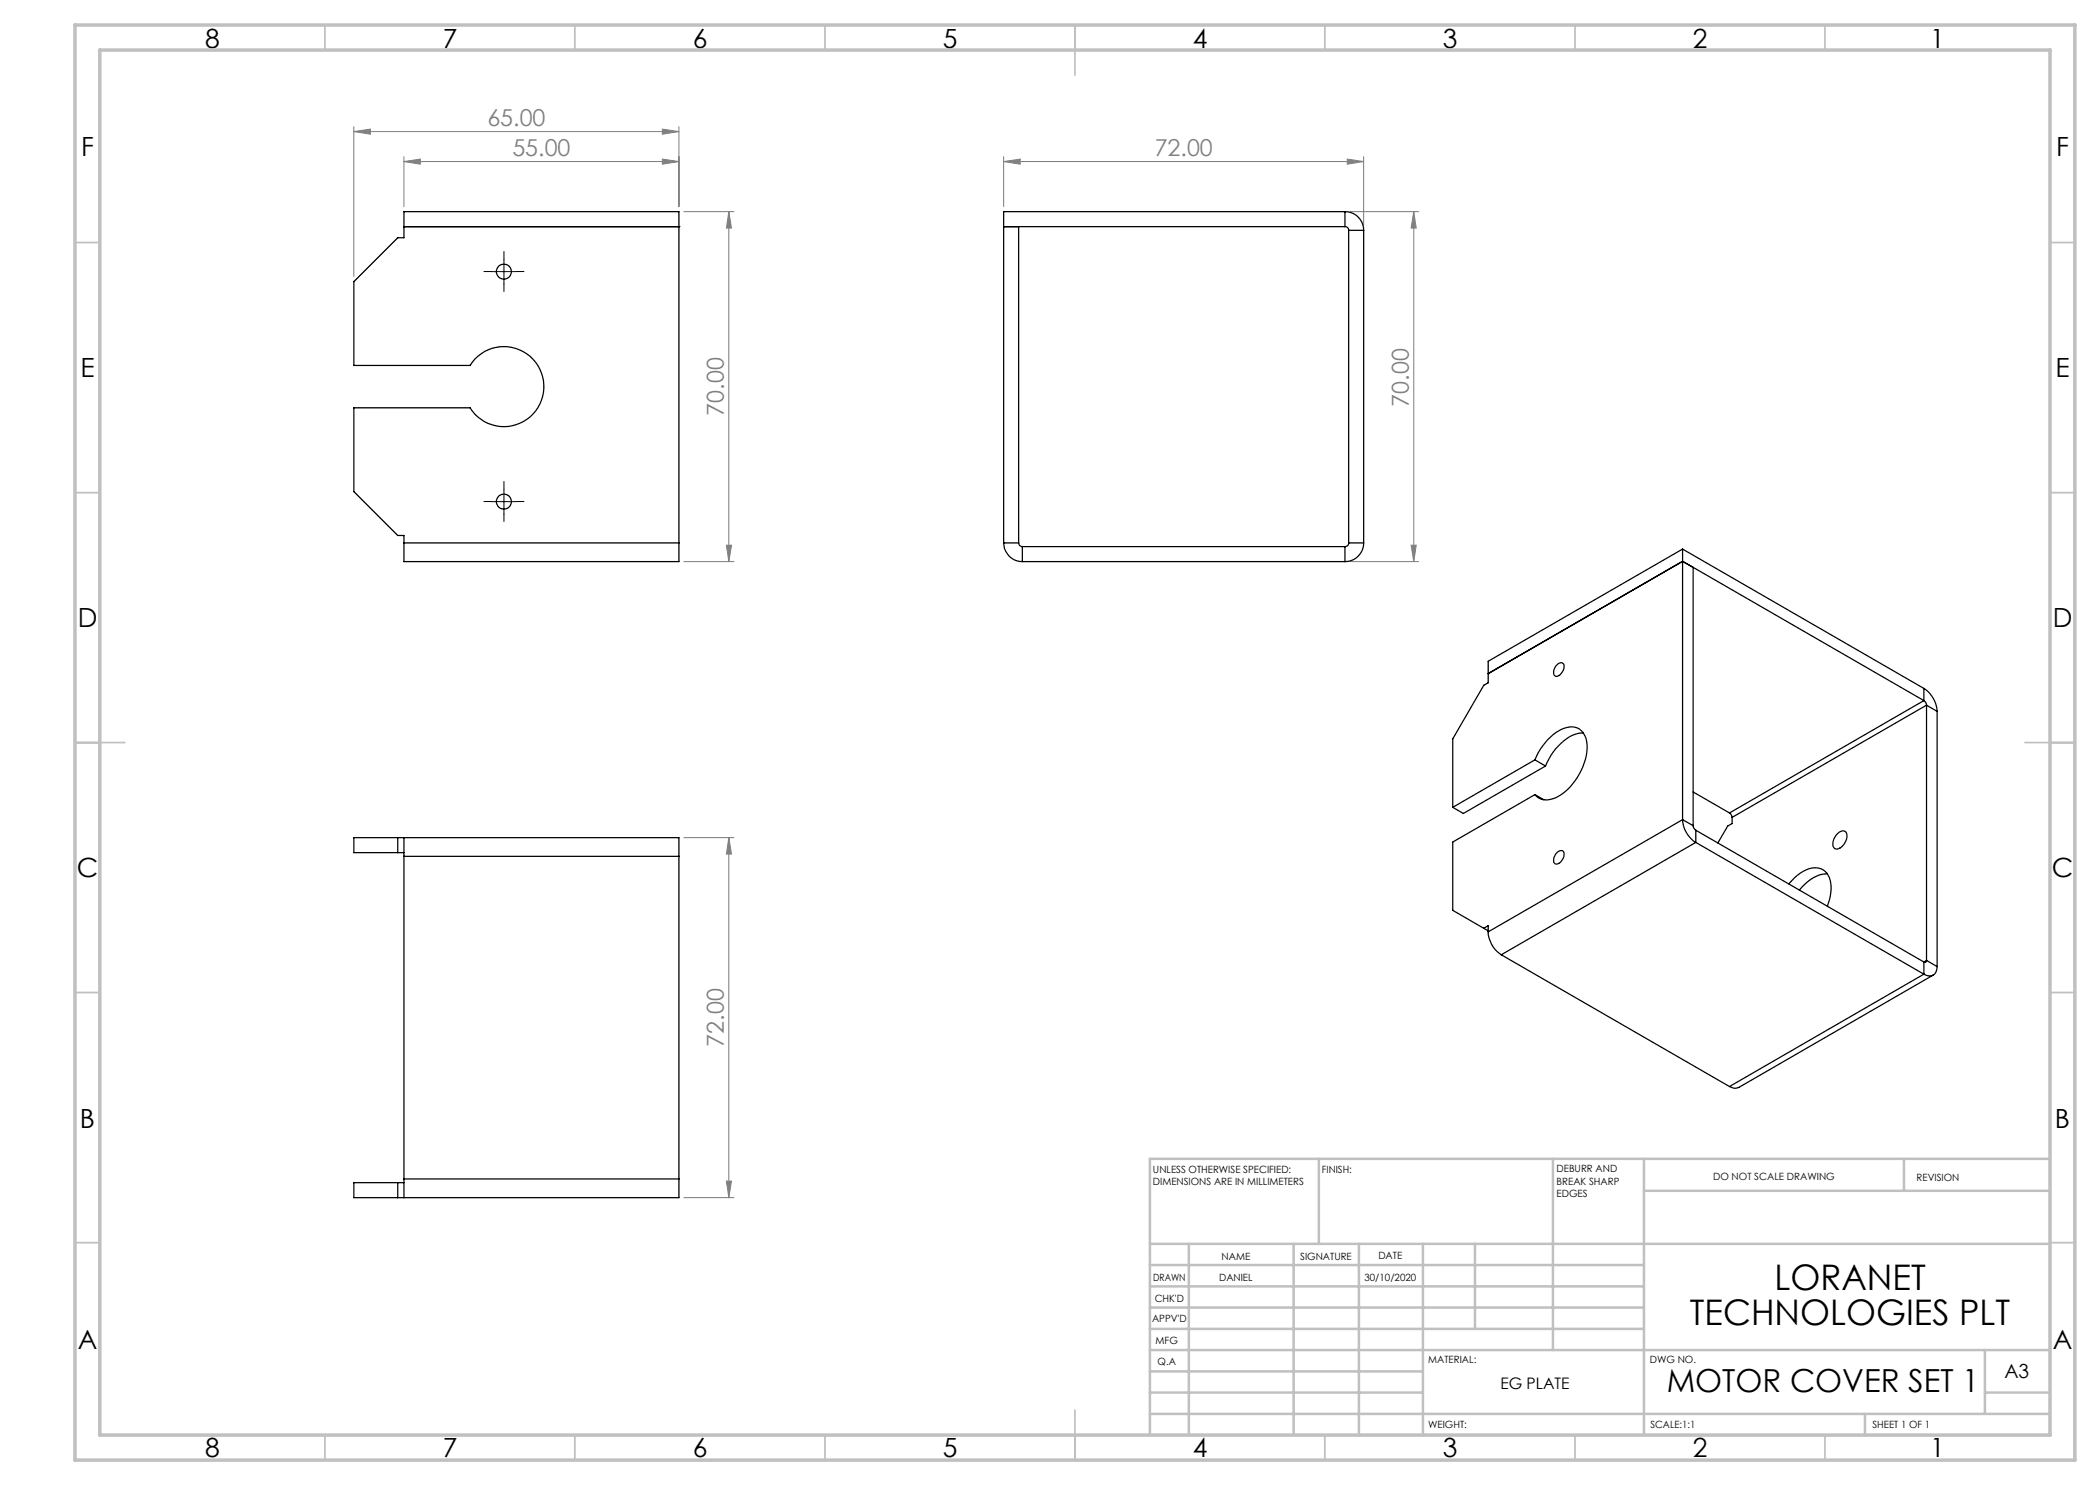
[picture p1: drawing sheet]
<svg xmlns="http://www.w3.org/2000/svg" width="420mm" height="297mm" viewBox="0 0 420 297" stroke-linecap="round" stroke-linejoin="round" font-family="sans-serif">
<g fill="none" stroke="#808080" stroke-width=".2">
<path d="M70.8 26.3l3.3-.5v1zM70.8 25.3v30M70.8 26.3h65M80.8 32.3l3.3-.5v1zM80.8 32.3h55M80.8 31.3v10M132.5 31.8l3.3 .5-3.3 .5zM132.5 25.8l3.3 .5-3.3 .5zM135.8 25.3v16M200.7 32.3l3.3-.5v1zM200.7 31.3v10M200.7 32.3h72"/>
<path d="M269.5 31.8l3.2 .5-3.2 .5zM272.7 31.3v13.7M136.8 42.3h10M145.8 42.3l.5 3.3h-1zM145.8 42.3v70M270 42.3h13.7M282.8 42.3l.4 3.3h-1zM282.8 42.3v70M136.8 112.3h10M145.3 109h1l-.5 3.3zM270 112.3h13.7M282.2 109h1l-.4 3.3z"/>
<path d="M136.8 167.5h10M145.8 167.5l.5 3.3h-1zM145.8 167.5v72M136.8 239.5h10M145.3 236.2h1l-.5 3.3z"/>
</g>
<path d="M98.3 54.3h-1.5M100.8 51.8v-1.5M100.8 56.8v1.5M103.3 54.3h1.5M100.8 97.8v-1.5M98.3 100.3h-1.5M100.8 102.8v1.5M103.3 100.3h1.5" fill="none" stroke="#000" stroke-width=".2" stroke-dasharray="15.2 1.3 1.3 1.3"/>
<path d="M98.3 54.3h5M100.8 51.8v5M100.8 97.8v5M98.3 100.3h5" fill="none" stroke="#000" stroke-width=".2"/>
<g fill="none" stroke="#c0c0c0" stroke-width=".35">
<path d="M65 5v5M115 5v5M165 5v5M215 5v10M265 5v5M315 5v5M365 5v5M15 48.5h5M410 48.5h5M15 98.5h5M410 98.5h5M15 148.5h10"/>
<path d="M405 148.5h10M15 198.5h5M410 198.5h5M15 248.5h5M410 248.5h5M65 287v5M115 287v5M165 287v5M215 282v10M265 287v5M315 287v5M365 287v5"/>
</g>
<g fill="none" stroke="#c0c0c0" stroke-width=".5">
<path d="M263.8 231.8v17M310.6 231.8v38.2M328.8 231.8v55.2M328.8 238.2h81.2M380.8 231.8v6.4M410 231.8h-180v55.2M230 248.8h180M230 257.3h98.8M230 253h98.8M237.8 248.8v38.2M258.7 248.8v38.2M271.8 248.8v38.2"/>
<path d="M284.6 248.8v38.2M295 248.8v17M230 265.8h98.8M230 261.5h98.8M230 278.5h54.6M230 274.3h54.6M230 270h180M397 278.5h13M397 270v12.8M230 282.8h180M373 282.8v4.2"/>
</g>
<path d="M15 5h400v287h-400zM20 10h390v277h-390z" fill="none" stroke="#c0c0c0" stroke-width=".7"/>
<g fill="#808080">
<path d="M269.5 31.8l3.2 .5-3.2 .5zM200.7 32.3l3.3-.5v1z"/>
<path d="M145.3 109h1l-.5 3.3zM145.8 42.3l.5 3.3h-1z"/>
<path d="M145.3 236.2h1l-.5 3.3zM145.8 167.5l.5 3.3h-1z"/>
<path d="M282.8 42.3l.4 3.3h-1zM282.2 109h1l-.4 3.3z"/>
<path d="M80.8 32.3l3.3-.5v1zM132.5 31.8l3.3 .5-3.3 .5zM70.8 26.3l3.3-.5v1zM132.5 25.8l3.3 .5-3.3 .5z"/>
</g>
<g fill="none" stroke="#000" stroke-width=".25">
<path d="M80.8 45.3h.1M80.8 45.3h55M135.8 45.3h.1M200.7 45.3h68.3M203.7 45.3v63.3M269 45.3a.72 .72 0 0 1 .7 .8M269 42.3a3.7 3.7 0 0 1 3.7 3.8M269 42.3h-68.3v66.3M269 42.3v3M269.7 46.1v62.5M269.7 46.1h3M272.7 46.1v62.5"/>
<path d="M80.8 108.6v-1.5h-1.2l-8.8-8.8v-16.7h23.2a8 8 0 0 0 12 1.8 8 8 0 0 0 0-12.1 8 8 0 0 0-12 1.8h-23.2v-16.8l8.8-8.7h1.2v-5.3h55v66.3M80.8 108.6v3.7h55v-3.7M80.8 108.6h55M200.7 108.6a3.7 3.7 0 0 0 3.8 3.7M200.7 108.6h3M203.7 108.6a.72 .72 0 0 0 .8 .7M204.5 112.3h64.5M204.5 109.3h64.5M204.5 109.3v3M269 109.3v3M269.7 108.6a.72 .72 0 0 1-.7 .7M269.7 108.6h3"/>
<path d="M272.7 108.6a3.7 3.7 0 0 1-3.7 3.7M336.5 109.8l-38.9 22.5v4.3l-.8 .5-6.3 10.7v13.7M336.5 109.8v54.1M336.5 109.8l48.3 27.9M297.6 134.7h.1M297.6 134.7l38.9-22.4 2.1 1.2v51.6M297.6 134.7l38.9-22.4 48.3 27.8M311.3 133.1l.2-.2a.72 .72 0 0 1 .9-.3 .72 .72 0 0 1 .4 .9 2.14 2.14 0 0 1-1.5 1.8 1.19 1.19 0 0 1-.3-1.9zM384.8 137.7a5.9 5.9 0 0 1 2.6 4.6M384.8 137.7v2.4M307 152a11 11 0 0 1 5.9-6.4 3.1 3.1 0 0 1 4.5 2.9 12.1 12.1 0 0 1-6.2 11 3.3 3.3 0 0 1-4.2-.6M307 152l-16.5 9.5"/>
<path d="M307 158.9l-16.5 9.5v13.7l6.3 3.6M307 152l2.1 1.2M307 158.9l1.8 1M309.1 153.2l-16.4 9.5-2.2-1.2M316.7 146.6a6.5 6.5 0 0 0-5 2.6l-1.5 1.9-1.1 2.1M338.6 158.4l7.3 4.2M384.8 140.1l.4 .4 .1 .5M384.8 140.1l-38.9 22.5M385.3 141l-38.9 22.5M385.3 141v51.1M385.3 141l2.1 1.3M387.4 142.3v51"/>
<path d="M79.6 167.5v3M80.8 170.5h-10v-3h65v3.8M80.8 167.5v3.8M80.8 171.3v64.5M80.8 171.3h55M135.8 171.3v64.5M311.3 170.7l.2-.3a.72 .72 0 0 1 .9-.3 .72 .72 0 0 1 .4 .9 1.87 1.87 0 0 1-1.8 1.8 1.55 1.55 0 0 1 .3-2.1zM336.5 163.9a5.7 5.7 0 0 0 2.7 4.6M336.5 163.9l2.1 1.2M336.5 163.9l-38.9 22.5M338.6 165.1l.2 .6 .4 .3M339.2 166v2.5"/>
<path d="M339.2 168.5l-39 22.5M339.2 168.5l45.6 26.3M339.2 166l45.6 26.4M345.9 162.6l.3 .2 .2 .7M346.4 163.5v1.2l-.9 .5-1.9 3.4M357.8 176.8a8.1 8.1 0 0 1 5-3.2 3.1 3.1 0 0 1 3.3 3v2l-.6 2.7M365.5 174.8a7.3 7.3 0 0 0-5.6 3.2M367.6 166.7l.2-.3a.94 .94 0 0 1 1.2-.1 .94 .94 0 0 1 .4 1.1 2.57 2.57 0 0 1-2.2 2.4 1.41 1.41 0 0 1-.3-2.2zM296.8 185.7l.8-.6v1.3M296.8 185.7l.8 .5M297.6 186.4a5.7 5.7 0 0 0 2.6 4.6M300.2 191l45.7 26.3"/>
<path d="M384.8 194.8l-38.9 22.5M384.8 192.4v2.4M385.3 192.1a.32 .32 0 0 1-.1 .3 .32 .32 0 0 1-.4 0M385.3 192.1l2.1 1.2M385.3 192.1l-.5 .3M386.6 195l-38.8 22.5a1.82 1.82 0 0 1-1.9-.2M387.4 193.3a1.62 1.62 0 0 1-.8 1.7 1.62 1.62 0 0 1-1.8-.2M79.6 236.5v3M80.8 235.8v3.7M80.8 235.8h55M135.8 235.8v3.7h-65v-3h10"/>
<circle cx="100.8" cy="54.3" r="1.5"/>
<circle cx="100.8" cy="100.3" r="1.48"/>
</g>
<g font-size="7.1">
<text x="354.9" y="258">LORANET</text>
<text x="338" y="265.1">TECHNOLOGIES PLT</text>
</g>
<text font-size="6.3" x="333.3" y="278.4">MOTOR COVER SET 1</text>
<g font-size="5.3">
<text x="41" y="9.5">8</text>
<text x="88.5" y="9.5">7</text>
<text x="138.5" y="9.5">6</text>
<text x="188.5" y="9.5">5</text>
<text x="238.5" y="9.5">4</text>
<text x="288.5" y="9.5">3</text>
<text x="338.5" y="9.5">2</text>
<text x="386" y="9.5">1</text>
<text x="16.2" y="31.2">F</text>
<text x="411.2" y="31.2">F</text>
<text x="16.1" y="75.5">E</text>
<text x="411.1" y="75.5">E</text>
<text x="15.5" y="125.5">D</text>
<text x="410.5" y="125.5">D</text>
<text x="15.4" y="175.5">C</text>
<text x="410.4" y="175.5">C</text>
<text x="16" y="225.5">B</text>
<text x="411" y="225.5">B</text>
<text x="15.5" y="269.7">A</text>
<text x="410.5" y="269.7">A</text>
<text x="41" y="291.5">8</text>
<text x="88.5" y="291.5">7</text>
<text x="138.5" y="291.5">6</text>
<text x="188.5" y="291.5">5</text>
<text x="238.5" y="291.5">4</text>
<text x="288.5" y="291.5">3</text>
<text x="338.5" y="291.5">2</text>
<text x="386" y="291.5">1</text>
</g>
<g font-size="4.7" fill="#808080">
<text x="97.5" y="25.3">65.00</text>
<text x="102.5" y="31.3">55.00</text>
<text x="230.9" y="31.3">72.00</text>
<text x="144.8" y="83.1" transform="rotate(-90 144.8 83.1)">70.00</text>
<text x="281.7" y="81.3" transform="rotate(-90 281.7 81.3)">70.00</text>
<text x="144.8" y="209.3" transform="rotate(-90 144.8 209.3)">72.00</text>
</g>
<text font-size="3.9" x="400.9" y="275.5">A3</text>
<text font-size="3.2" x="300.1" y="277.9">EG PLATE</text>
<g font-size="2">
<text x="230.6" y="234.6">UNLESS OTHERWISE SPECIFIED:</text>
<text x="230.6" y="237.1">DIMENSIONS ARE IN MILLIMETERS</text>
<text x="264.4" y="234.6">FINISH:</text>
<text x="311.3" y="234.5">DEBURR AND</text>
<text x="311.3" y="237">BREAK SHARP</text>
<text x="311.3" y="239.5">EDGES</text>
<text x="342.6" y="236">DO NOT SCALE DRAWING</text>
<text x="383.3" y="236.2">REVISION</text>
<text x="244.3" y="252">NAME</text>
<text x="260" y="251.9">SIGNATURE</text>
<text x="275.7" y="251.8">DATE</text>
<text x="230.6" y="256.1">DRAWN</text>
<text x="243.8" y="256.1">DANIEL</text>
<text x="272.9" y="256.1">30/10/2020</text>
<text x="230.9" y="260.3">CHK'D</text>
<text x="230.4" y="264.4">APPV'D</text>
<text x="231.1" y="268.8">MFG</text>
<text x="231.5" y="273">Q.A</text>
<text x="285.6" y="272.5">MATERIAL:</text>
<text x="330" y="272.5">DWG NO.</text>
<text x="285.6" y="285.5">WEIGHT:</text>
<text x="330.1" y="285.6">SCALE:1:1</text>
<text x="374.5" y="285.6">SHEET 1 OF 1</text>
</g>
</svg>
